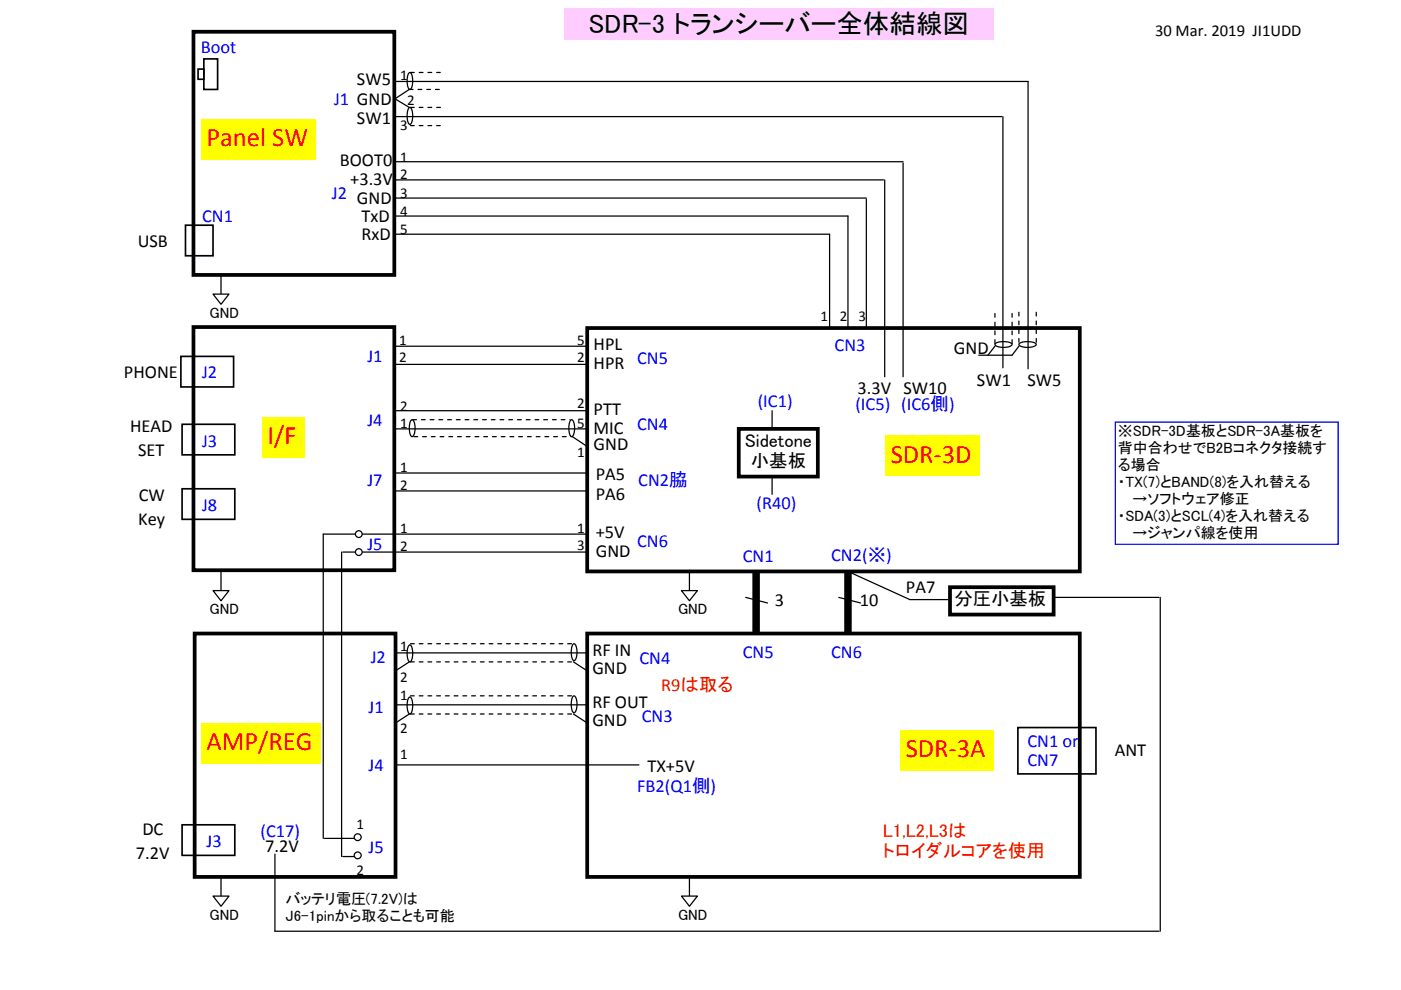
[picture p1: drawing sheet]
<svg xmlns="http://www.w3.org/2000/svg" width="297mm" height="210mm" viewBox="0 0 297 210" stroke-linecap="round" stroke-linejoin="round" font-family="sans-serif">
<path d="M41 6.7h42.6v51.6h-42.6zM41 69.3h42.6v51.6h-42.6zM124.5 69.6h104.4v51.6h-104.4zM41.3 134.3h42.6v51.6h-42.6zM124.5 134.3h104.4v51.6h-104.4z" fill="none" stroke="#000" stroke-width=".79"/>
<path d="M42 14.6h1.2v2.2h-1.2zM43.2 12.5h2.9v6.5h-2.9zM39.3 47.8h5.9v6.4h-5.9zM38.4 75.6h11.1v6.4h-11.1zM38.6 90h11.2v6.4h-11.2zM38.6 103.6h11.2v6.5h-11.2zM38.6 174.9h11.2v6.5h-11.2z" fill="none" stroke="#000" stroke-width=".35"/>
<g fill="none" stroke="#000" stroke-width=".26">
<path d="M83.9 17.3h134.1v60.9M83.6 24.7h128.8M83.6 34.3h107.9M83.9 38.1h103.4M212.6 24.7v53.3M83.6 42h100.1M83.9 45.8h95.9v24M83.9 49.7h92v19.9M183.7 42.2v27.4M83.6 73.4h40.9M83.6 77.3h40.9M83.6 87.1h40.9"/>
<path d="M83.6 90.9h40.9M68.5 113.2h55.8M72.7 117.1h51.6M83.6 100.3h40.9M83.6 104.1h40.9M83.9 138.4h40.9M158.1 126.7l4.6 1.1M177.8 126.7l4.7 1.1M86.8 140.3l-2.9 1.9M84.1 162.2h51.4"/>
</g>
<path d="M87 22.8h6.6M210.9 66.5v6.4" fill="none" stroke="#000" stroke-width=".26" stroke-dasharray=".8 1.1"/>
<path d="M160.3 121.2v13.1M179.8 121.2v13.1" fill="none" stroke="#000" stroke-width="1.6" stroke-linecap="butt"/>
<circle cx="76.1" cy="113.2" r=".72" fill="#fff"/>
<circle cx="76.1" cy="113.2" r=".72" fill="none" stroke="#000" stroke-width=".26"/>
<circle cx="76.1" cy="117" r=".72" fill="#fff"/>
<g fill="none" stroke="#000" stroke-width=".26">
<path d="M68.8 177.8h6.5M72.7 181.6h2.4"/>
<circle cx="76.1" cy="117" r=".72"/>
</g>
<circle cx="75.8" cy="177.5" r=".72" fill="#fff"/>
<g fill="none" stroke="#000" stroke-width=".26">
<path d="M86.7 15.5l.2-.1a2.39 2.39 0 0 1 .6 2.3 1.27 1.27 0 0 1-.6 1.3 2.43 2.43 0 0 1-.6-2.4zM86.8 19l-2.9 1.9M86.7 22.9l.2-.1a2.39 2.39 0 0 1 .6 2.3 1.27 1.27 0 0 1-.6 1.3 2.43 2.43 0 0 1-.6-2.4zM68.5 113.2v64.6M72.4 117.1v64.5M86.7 136.8l.2-.1a2.39 2.39 0 0 1 .6 2.4 1.27 1.27 0 0 1-.6 1.2 2.43 2.43 0 0 1-.6-2.3zM121.5 136.6l.2-.1a2.32 2.32 0 0 1 .6 2.3 1.29 1.29 0 0 1-.6 1.3 2.43 2.43 0 0 1-.6-2.4zM83.9 149.4h40.9M86.7 147.9l.2-.1a2.39 2.39 0 0 1 .6 2.3 1.27 1.27 0 0 1-.6 1.3 2.43 2.43 0 0 1-.6-2.4zM86.8 151.4l-2.9 1.9M121.5 147.6l.2-.1a2.32 2.32 0 0 1 .6 2.4 1.29 1.29 0 0 1-.6 1.2 2.43 2.43 0 0 1-.6-2.3zM121.6 140.3l2.9 1.9"/>
<path d="M121.6 151.4l2.9 1.9"/>
<circle cx="75.8" cy="177.5" r=".72"/>
<circle cx="75.8" cy="181.4" r=".72"/>
</g>
<path d="M87 136.5h34.6M87 140.3h34.6M87 147.5h34.6M87 151.4h34.6" fill="none" stroke="#000" stroke-width=".26" stroke-dasharray=".8 1.1"/>
<g fill="#ff0">
<path d="M42.7 153.3h25.3v8.6h-25.3z" fill-rule="evenodd"/>
<path d="M55.6 88.5h9v8.6h-9z" fill-rule="evenodd"/>
<path d="M42.7 25.2h24.4v8.6h-24.4z" fill-rule="evenodd"/>
</g>
<path d="M210.9 73.4l-1.4 1.9M211 72.8a3.9 3.9 0 0 1 3.5 0l.1 .2a2.38 2.38 0 0 1-2.4 .6 1.29 1.29 0 0 1-1.3-.6zM216.1 72.8a4 4 0 0 1 3.5 0l.1 .2a2.7 2.7 0 0 1-2.9 .5l-.7-.3zM87.2 89.1l.2-.1a2.32 2.32 0 0 1 .6 2.3 1.29 1.29 0 0 1-.6 1.3 2.43 2.43 0 0 1-.6-2.4zM121 89.1l.2-.1a2.32 2.32 0 0 1 .6 2.3 1.29 1.29 0 0 1-.6 1.3 2.43 2.43 0 0 1-.6-2.4zM121.4 92.6l2.9 1.9" fill="none" stroke="#000" stroke-width=".26"/>
<path d="M86.8 19h6.5M87 15.4h6.3M216 66.2v7M219.7 66.2v6.7M87.5 89h33.4M87.8 92.6h33.3" fill="none" stroke="#000" stroke-width=".26" stroke-dasharray=".8 1.1"/>
<g fill="#ff0">
<path d="M191 154.7h19.7v8.6h-19.7z" fill-rule="evenodd"/>
<path d="M187.8 92.4h19.9v8.6h-19.9z" fill-rule="evenodd"/>
</g>
<path d="M46.9 120.9v4.3" fill="none" stroke="#000" stroke-width=".26"/>
<path d="M45.2 125.2h3.4l-1.7 2.2z" fill="#fff"/>
<path d="M45.2 125.2h3.4l-1.7 2.2zM46.9 185.7v4.3" fill="none" stroke="#000" stroke-width=".26"/>
<path d="M45.2 190h3.4l-1.7 2.2z" fill="#fff"/>
<path d="M46.9 58v4.4M45.2 190h3.4l-1.7 2.2z" fill="none" stroke="#000" stroke-width=".26"/>
<path d="M45.2 62.4h3.4l-1.7 2.1z" fill="#fff"/>
<path d="M45.2 62.4h3.4l-1.7 2.1zM146.2 185.7v4.3" fill="none" stroke="#000" stroke-width=".26"/>
<path d="M144.5 190h3.4l-1.7 2.2z" fill="#fff"/>
<path d="M146.2 120.9v4.3M144.5 190h3.4l-1.7 2.2z" fill="none" stroke="#000" stroke-width=".26"/>
<path d="M144.5 125.2h3.4l-1.7 2.2z" fill="#fff"/>
<path d="M83.6 20.9l3.2 1.9M187.6 38.1v41.8M191.5 34.5v45.4M216 73.4l-1.4 1.9h-7.1M144.5 125.2h3.4l-1.7 2.2zM180.3 121.4l12.6 5.7h8.1M220.9 126.7h24.8M246 126.7v70.7M58.3 181.1v16.3h187.4" fill="none" stroke="#000" stroke-width=".26"/>
<path d="M87 26.6h6.3M214.6 66.5v6.4" fill="none" stroke="#000" stroke-width=".26" stroke-dasharray=".8 1.1"/>
<path d="M215.8 154.3h16.6v9.8h-16.6z" fill="none" stroke="#000" stroke-width=".35"/>
<path d="M236.5 89.5h47.2v25.9h-47.2z" fill="none" stroke="#00f" stroke-width=".26"/>
<path d="M201.4 124.5h22v5.8h-22z" fill-rule="evenodd" fill="#fff"/>
<path d="M201.4 124.5h22v5.8h-22z" fill="none" stroke="#000" stroke-width=".79"/>
<path d="M163.7 87.1v17.7" fill="none" stroke="#000" stroke-width=".26"/>
<path d="M156.6 90.9h16.8v10.1h-16.8z" fill-rule="evenodd" fill="#fff"/>
<path d="M156.6 90.9h16.8v10.1h-16.8z" fill="none" stroke="#000" stroke-width=".79"/>
<path d="M119.6 1.7h91.1v6.7h-91.1z" fill-rule="evenodd" fill="#fcf"/>
<text font-size="5.6" x="124.8" y="6.9">SDR-3 トランシーバー全体結線図</text>
<g font-size="5.6" fill="#f00">
<text x="43.8" y="30.9">Panel SW</text>
<text x="56.7" y="94.2">I/F</text>
<text x="188.8" y="98.1">SDR-3D</text>
<text x="43.8" y="159">AMP/REG</text>
<text x="192" y="160.4">SDR-3A</text>
</g>
<g font-size="3.9" fill="#00f">
<text x="42.6" y="11.3">Boot</text>
<text x="70.8" y="22.3">J1 GND</text>
<text x="42.8" y="47">CN1</text>
<text x="70.4" y="42.2">J2</text>
<text x="77.9" y="76.8">J1</text>
<text x="135.1" y="77.2">CN5</text>
<text x="177" y="74.3">CN3</text>
<text x="42.8" y="80.1">J2</text>
<text x="160.7" y="86.4">(IC1)</text>
<text x="181.4" y="86.8">(IC5) (IC6側)</text>
<text x="42.8" y="94.7">J3</text>
<text x="77.9" y="90.4">J4</text>
<text x="135.1" y="91.1">CN4</text>
<text x="77.9" y="103.1">J7</text>
<text x="135.3" y="103.1">CN2脇</text>
<text x="160.4" y="107.9">(R40)</text>
<text x="42.8" y="108.4">J8</text>
<text x="77.9" y="116.6">J5</text>
<text x="135.1" y="116.1">CN6</text>
<text x="157.5" y="119.2">CN1</text>
<text x="176.2" y="119">CN2(※)</text>
<text x="78.6" y="140.5">J2</text>
<text x="135.6" y="140.8">CN4</text>
<text x="157.5" y="139.6">CN5</text>
<text x="176.2" y="139.6">CN6</text>
<text x="78.1" y="151.1">J1</text>
<text x="136.1" y="153">CN3</text>
<text x="217.8" y="158.3">CN1 or</text>
<text x="78.1" y="163.4">J4</text>
<text x="135.1" y="167.9">FB2(Q1側)</text>
<text x="217.8" y="162.4">CN7</text>
<text x="43.8" y="179.7">J3</text>
<text x="55.2" y="177.5">(C17)</text>
<text x="78.1" y="180.8">J5</text>
</g>
<g font-size="3.9">
<text x="75.7" y="18">SW5</text>
<text x="75.7" y="26.4">SW1</text>
<text x="72" y="35.3">BOOT0</text>
<text x="74.2" y="39.3">+3.3V</text>
<text x="75.7" y="43.2">GND</text>
<text x="76.7" y="47">TxD</text>
<text x="29.2" y="52.3">USB</text>
<text x="76.7" y="50.8">RxD</text>
<text x="125.9" y="74.1">HPL</text>
<text x="202.3" y="75.1">GND</text>
<text x="26.3" y="80.1">PHONE</text>
<text x="125.9" y="78.2">HPR</text>
<text x="181.8" y="83.5">3.3V SW10</text>
<text x="207.1" y="81.8">SW1</text>
<text x="217.8" y="81.8">SW5</text>
<text x="125.9" y="88">PTT</text>
<text x="27.6" y="91.6">HEAD</text>
<text x="125.9" y="92.1">MIC</text>
<text x="125.9" y="95.5">GND</text>
<text x="157.9" y="94.8">Sidetone</text>
<text x="29.3" y="96.7">SET</text>
<text x="126.3" y="101.7">PA5</text>
<text x="159.2" y="99.1">小基板</text>
<text x="29.4" y="106.3">CW</text>
<text x="126.3" y="106">PA6</text>
<text x="29.3" y="111.4">Key</text>
<text x="126.3" y="114.2">+5V</text>
<text x="126.3" y="118">GND</text>
<text x="192.1" y="125.7">PA7</text>
<text x="164.3" y="128.6">3</text>
<text x="182.3" y="128.6">10</text>
<text x="202.4" y="128.4">分圧小基板</text>
<text x="125.6" y="139.1">RF IN</text>
<text x="125.6" y="143">GND</text>
<text x="125.6" y="150.2">RF OUT</text>
<text x="125.6" y="154">GND</text>
<text x="236.3" y="160.2">ANT</text>
<text x="137.3" y="163.6">TX+5V</text>
<text x="30.2" y="177">DC</text>
<text x="28.8" y="182.2">7.2V</text>
<text x="56.2" y="180.6">7.2V</text>
</g>
<g font-size="3.9" fill="#f00">
<text x="140.2" y="146.6">R9は取る</text>
<text x="187.2" y="177.5">L1,L2,L3は</text>
<text x="187.2" y="181.8">トロイダルコアを使用</text>
</g>
<text font-size="3.5" x="244.9" y="7.7">30 Mar. 2019 JI1UDD</text>
<g font-size="3.2">
<text x="84.9" y="17">1</text>
<text x="86.3" y="22.3">2</text>
<text x="84.9" y="27.6">3</text>
<text x="84.9" y="34.3">1</text>
<text x="84.9" y="37.9">2</text>
<text x="84.9" y="42">3</text>
<text x="84.9" y="45.8">4</text>
<text x="84.9" y="49.7">5</text>
<text x="44.4" y="67.4">GND</text>
<text x="173.9" y="68.1">1</text>
<text x="178.1" y="68.1">2</text>
<text x="182" y="68.1">3</text>
<text x="84.6" y="73.2">1</text>
<text x="84.6" y="76.8">2</text>
<text x="122.3" y="73.2">5</text>
<text x="122.3" y="76.8">2</text>
<text x="84.9" y="87.1">2</text>
<text x="122.3" y="86.6">2</text>
<text x="84.9" y="90.7">1</text>
<text x="122.3" y="90.7">5</text>
<text x="237" y="92.4">※SDR-3D基板とSDR-3A基板を</text>
<text x="84.9" y="100">1</text>
<text x="122.3" y="96.9">1</text>
<text x="237" y="96">背中合わせでB2Bコネクタ接続す</text>
<text x="237" y="99.6">る場合</text>
<text x="84.9" y="103.8">2</text>
<text x="237" y="103.2">・TX(7)とBAND(8)を入れ替える</text>
<text x="238" y="106.8">→ソフトウェア修正</text>
<text x="84.9" y="113">1</text>
<text x="122.3" y="113">1</text>
<text x="237" y="110.4">・SDA(3)とSCL(4)を入れ替える</text>
<text x="84.9" y="116.8">2</text>
<text x="122.3" y="116.6">3</text>
<text x="238" y="114">→ジャンパ線を使用</text>
<text x="44.4" y="130.3">GND</text>
<text x="143.8" y="130.3">GND</text>
<text x="84.9" y="137.9">1</text>
<text x="84.9" y="144.7">2</text>
<text x="84.9" y="148.5">1</text>
<text x="84.9" y="155.4">2</text>
<text x="84.9" y="161">1</text>
<text x="75.6" y="175.8">1</text>
<text x="75.6" y="185.4">2</text>
<text x="60.5" y="191.7">バッテリ電圧(7.2V)は</text>
<text x="44.4" y="195">GND</text>
<text x="60.5" y="195.3">J6-1pinから取ることも可能</text>
<text x="143.8" y="195">GND</text>
</g>
</svg>
